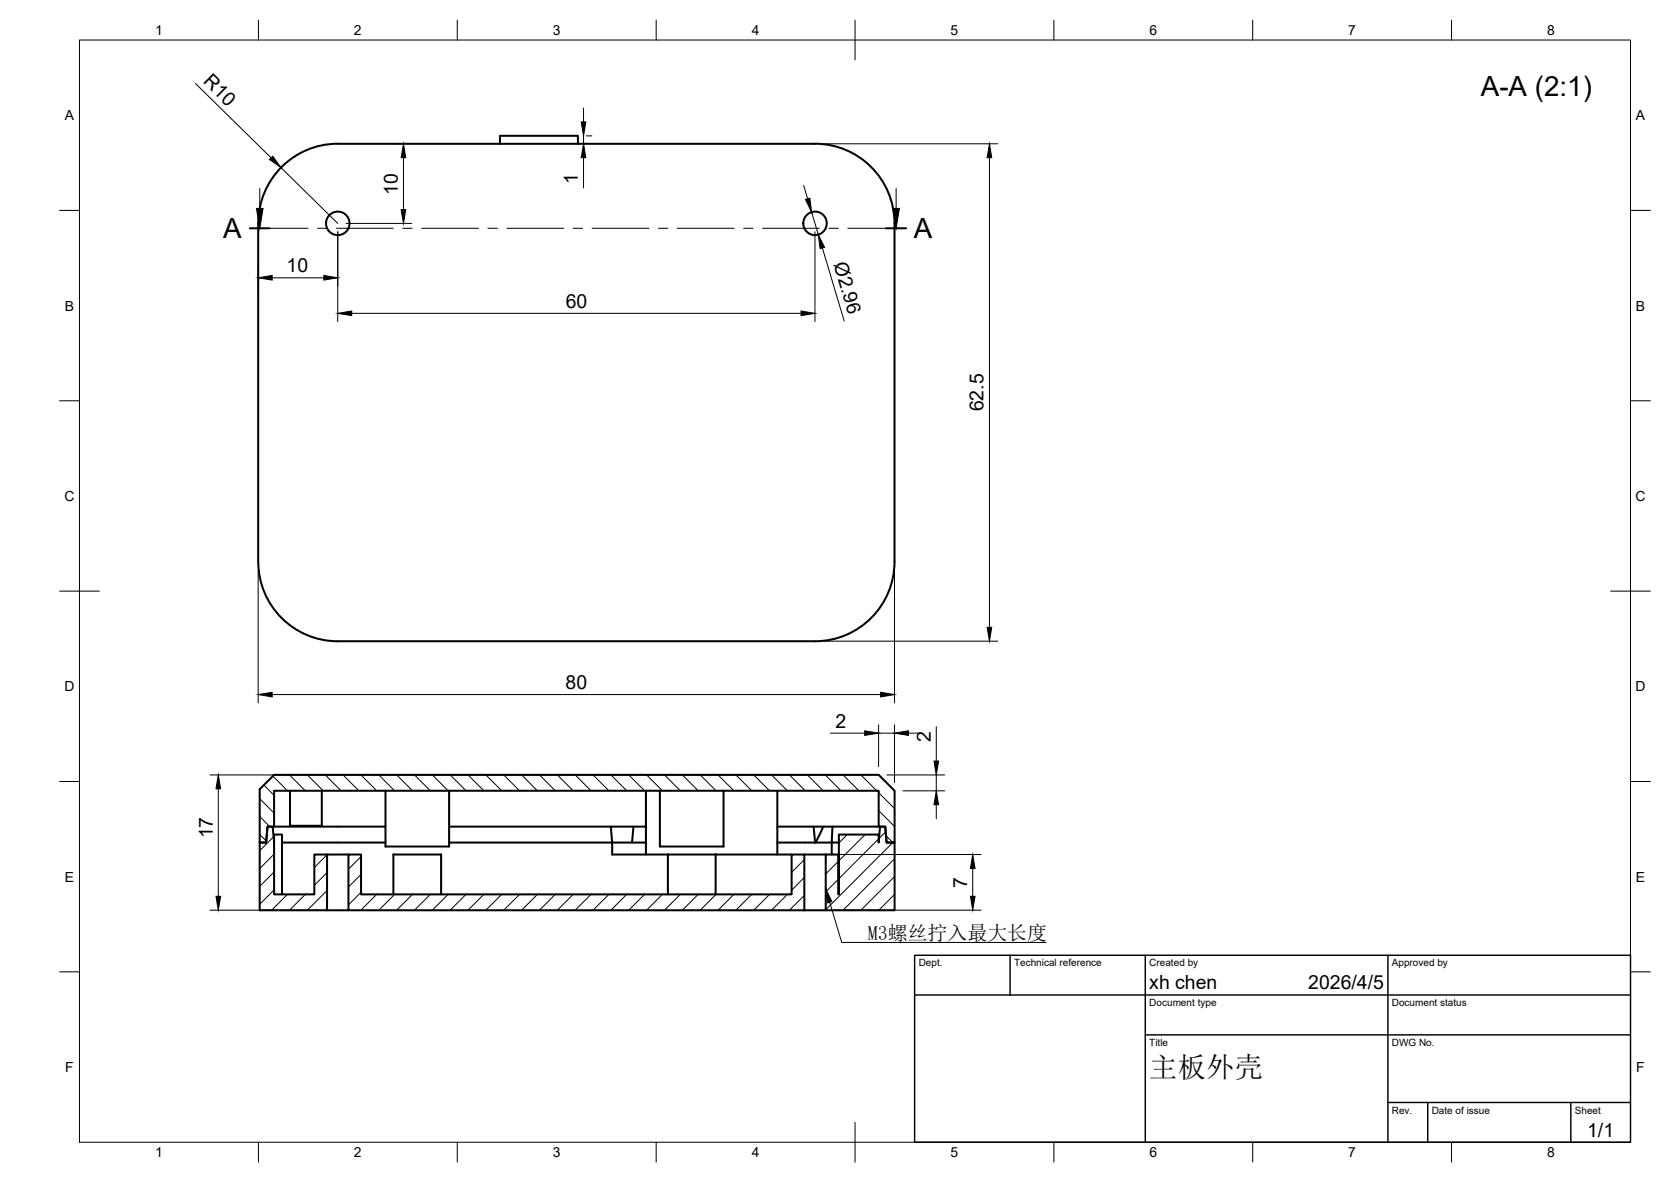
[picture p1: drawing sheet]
<svg xmlns="http://www.w3.org/2000/svg" width="420mm" height="297mm" viewBox="0 0 420 297" stroke-linecap="round" stroke-linejoin="round" font-family="sans-serif">
<!-- layer: Visible -->
<g fill="none" stroke="#000" stroke-width=".51">
<path d="M125.7 36.1v-2h19.6v2M70.8 42a19.8 19.8 0 0 1 14.1-5.9h120a20 20 0 0 1 20 20v85a20 20 0 0 1-20 20h-120a20 20 0 0 1-20-20v-85a20 20 0 0 1 5.9-14.1zM68.9 194.7h152l4 4v13h-2l-.3-4h-1.7v-9h-152v9h-1.6l-.4 4h-1.6v-13.4zM72.9 198.7v8.8h8v-8.8M96.9 198.7v14h16v-14M162.4 198.7v13M165.9 198.7v14h16v-14M195.5 198.7v16M67.3 207.7h1.3l.3 4v13.1h10.1v-10.1h3.2v14.1h-16.9v-17.1h1.6zM68.9 211.7v-2h2v15.1M68.9 207.7h28M70.9 211.7h26"/>
<path d="M82.2 214.7h5.4M87.6 214.7h3.2v10.1h108.3v-10.1h3.1v14.1h-114.6zM112.9 211.7h41M112.9 207.7h49.5M153.6 207.7l.3 4M153.9 211.7h8.5M153.9 211.7v3h14M159.3 207.7l-.4 4M162.4 211.7v3M167.9 214.7h12M167.9 214.7v10.1M179.9 214.7h19.2"/>
<path d="M179.9 214.7v10.1M195.5 211.7h9.4M195.5 207.7h25.4M202.2 214.7h5.4M204.6 207.7l.3 4M204.9 211.7h.2M207 207.7l-1.9 4h4v3M209.3 207.7l-.2 4h1.8M210.9 209.7h10v2l.4-4h1.3l.3 4h2v17.1h-17.3v-14.1h3.2v10.1h.1zM82.2 228.8h5.4M98.9 224.8v-10.1h12v10.1M202.2 228.8h5.4"/>
<circle cx="84.9" cy="56.1" r="2.95"/>
<circle cx="204.9" cy="56.1" r="2.95"/>
</g>
<!-- layer: BORDER -->
<g fill="none" stroke="#000" stroke-width=".25">
<path d="M20 10.1h390v276.9h-390zM65 5.1v5M115 5.1v5M165 5.1v5M215 5.1v10M265 5.1v5M315 5.1v5M365 5.1v5M15 52.9h5M410 52.9h5M15 100.7h5M410 100.7h5"/>
<path d="M15 148.6h10M405 148.6h10M15 196.4h5M410 196.4h5M15 244.2h5M410 244.2h5M65 287v5M115 287v5M165 287v5M215 282.1v9.9M265 287v5M315 287v5"/>
<path d="M365 287v5"/>
</g>
<!-- layer: TITLEBLOCK -->
<path d="M230 240.1h180v46.9h-180zM230 250h180M254 240.1v9.9M288 240.1v46.9M349 240.1v46.9M288 260.1h122M349 277.1h61M359 277.1v9.9M395 277.1v9.9" fill="none" stroke="#000" stroke-width=".36"/>
<!-- layer: FD_Dimensions -->
<g fill="none" stroke="#000" stroke-width=".25">
<path d="M49.1 21l19.1 18.7M99.3 36.1h.8M101.5 39.6v13M146.7 27.1v3.5M146.7 34.1v2M146.7 39.6v7.6M147.4 34.1h1.4M207 36.1h43.9M248.8 39.6v118M70.7 42.1l14.2 14M84.9 58.2v22.6M87 56.1h16.5"/>
<path d="M202.1 46.6l1 3.4M204.1 53.3l1.7 5.7M204.9 58.2v22.6M64.9 67.7v5M68.4 69.8h13M88.4 78.7h113M206.8 62.3l5.5 18.4M64.9 143.2v33.4M224.9 143.2v33.4M68.4 174.5h153M207 161.1h43.9M52.8 194.7h166"/>
<path d="M54.9 198.2v27M208.8 184.2h8.6M220.9 182.1v10.5M220.9 184.2h4M223 194.7h14.5M224.9 182.1v14.5M227 198.7h10.5M228.4 184.2h3.5M235.4 182.6v8.6M235.4 194.7v4M209.7 214.7h37M235.4 202.2v3.5"/>
<path d="M244.6 218.2v7M52.8 228.7h27.3M209.7 228.7h37"/>
</g>
<g fill="#000" stroke="#000" stroke-width=".25">
<path d="M68.6 39.3l2.1 2.8-2.9-2zM101.5 36.1l.5 3.5h-1.1zM146.1 30.6h1.2l-.6 3.5zM146.7 36.1l.6 3.5h-1.2zM248.8 36.1l.6 3.5h-1.2zM100.9 52.6h1.1l-.5 3.5zM202.5 50.1l1.1-.3 .5 3.5zM64.9 69.8l3.5-.6v1.2zM81.4 69.2l3.5 .6-3.5 .6zM84.9 78.7l3.5-.5v1.1zM201.4 78.2l3.5 .5-3.5 .6zM205.8 59l1.5 3.2-1.1 .3z"/>
<path d="M248.2 157.6h1.2l-.6 3.5zM64.9 174.5l3.5-.5v1.1zM221.4 174l3.5 .5-3.5 .6zM54.9 194.7l.6 3.5h-1.2zM217.4 183.6l3.5 .6-3.5 .6zM224.9 184.2l3.5-.6v1.2zM234.8 191.2h1.2l-.6 3.5zM235.4 198.7l.6 3.5h-1.2zM244.6 214.7l.6 3.5h-1.2zM54.3 225.2h1.2l-.6 3.5zM244 225.2h1.2l-.6 3.5z"/>
</g>
<!-- layer: Hatching -->
<g fill="none" stroke="#000" stroke-width=".25">
<path d="M66.4 197.3l2.5 2.6M68.6 195.1l3.7 3.6M72.8 194.7l4 4M77.3 194.7l4 4M81.8 194.7l4 4M86.3 194.7l4 4M90.7 194.7l4 4M95.2 194.7l4 4M99.7 194.7l4 4M104.2 194.7l4 4M108.7 194.7l4 4M113.2 194.7l4 4"/>
<path d="M117.7 194.7l4 4M122.2 194.7l4 4M126.7 194.7l4 4M131.2 194.7l3.9 4M135.7 194.7l4 4M140.1 194.7l4 4M144.6 194.7l4 4M149.1 194.7l4 4M153.6 194.7l4 4M158.1 194.7l4 4M162.6 194.7l4 4M167.1 194.7l4 4"/>
<path d="M171.6 194.7l4 4M176.1 194.7l4 4M180.6 194.7l4 4M185 194.7l4 4M189.5 194.7l4 4M194 194.7l4 4M198.5 194.7l4 4M203 194.7l4 4M207.5 194.7l4 4M212 194.7l4 4M216.5 194.7l4 4M220.9 199.2l4 4"/>
<path d="M65.3 209.7l1.7 1.7M65.3 205.2l2.5 2.5M65.3 200.7l3.6 3.7M68.8 210.3l-3.5 3.5M68.9 214.6l-3.6 3.7M68.9 219.1l-3.6 3.6M82.2 214.8l-3.1 3.2M82.2 219.3l-3.1 3.2M90.8 215.2l-3.2 3.2M90.8 219.7l-3.2 3.2M202.2 216l-3.1 3.2M208 214.7l-.4 .4"/>
<path d="M210.8 216.5l-3.2 3.1M213 209.7l-2.1 2.1M217.5 209.7l-6.6 6.6M220.9 210.8l-10 10M220.9 203.7l4 4M222.7 209l-1.7 1.7M222.8 210l1.7 1.7-16.9 16.9M224.9 215.8l-12.9 12.9M68.9 223.6l-3.6 3.6M72.3 224.7l-4 4M76.8 224.7l-4 4M82.2 223.8l-4.9 4.9"/>
<path d="M82.2 228.3l-.4 .4M90.8 224.2l-3.2 3.2M94.7 224.7l-4 4M99.3 224.7l-4.1 4M103.7 224.7l-4 4M108.2 224.7l-4 4M112.7 224.7l-4 4M117.2 224.7l-4 4M121.7 224.7l-4 4M126.2 224.7l-4 4M130.7 224.7l-4 4M135.2 224.7l-4 4"/>
<path d="M139.7 224.7l-4 4M144.1 224.7l-4 4M148.6 224.7l-4 4M153.1 224.7l-4 4M157.6 224.7l-4 4M162.1 224.7l-4 4M166.6 224.7l-4 4M171.1 224.7l-4 4M175.6 224.7l-4 4M180.1 224.7l-4 4M184.6 224.7l-4 4M189 224.7l-4 4"/>
<path d="M193.5 224.7l-4 4M198 224.7l-4 4M202.2 220.5l-3.1 3.2M202.2 225l-3.7 3.7M210.8 220.9l-3.2 3.2M224.9 220.3l-8.4 8.4M224.9 224.8l-3.9 3.9"/>
</g>
<!-- layer: Section Lines -->
<path d="M62.8 57.4h5M222.8 57.4h5" fill="none" stroke="#000" stroke-width=".51"/>
<g fill="none" stroke="#000" stroke-width=".25">
<path d="M65.3 47.4v5M67.8 57.4h9.6M79.8 57.4h2.4M84.6 57.4h14.3M101.3 57.4h2.3M106 57.4h14.3M122.7 57.4h2.4M127.4 57.4h14.3M144.1 57.4h2.4M148.9 57.4h14.3M165.5 57.4h2.4M170.3 57.4h14.3"/>
<path d="M187 57.4h2.4M191.7 57.4h14.3M208.4 57.4h2.4M213.2 57.4h9.6M225.3 47.4v5"/>
</g>
<path d="M64.5 52.4h1.6l-.8 5zM224.5 52.4h1.6l-.8 5z" fill="#000" stroke="#000" stroke-width=".25"/>
<!-- layer: Leaders -->
<path d="M207.6 223.4l1.6 3.2-1.1 .3z" fill="#000" stroke="#000" stroke-width=".25"/>
<path d="M208.6 226.7l3 10.1h51.4" fill="none" stroke="#000" stroke-width=".25"/>
<text font-size="7.2" x="289" y="270.6">主板外壳</text>
<g font-size="7">
<text x="372.3" y="24">A-A (2:1)</text>
<text x="56.2" y="59.9">A</text>
<text x="229.8" y="59.9">A</text>
</g>
<text font-size="5" x="218.2" y="236.1">M3螺丝拧入最大长度</text>
<g font-size="4.9">
<text x="50.9" y="20.6" transform="rotate(45 50.9 20.6)">R10</text>
<text x="145.3" y="46.4" transform="rotate(-90 145.3 46.4)">1</text>
<text x="100" y="49" transform="rotate(-90 100 49)">10</text>
<text x="72.1" y="68.4">10</text>
<text x="209.6" y="66.4" transform="rotate(73 209.6 66.4)">Ø2.96</text>
<text x="142.2" y="77.3">60</text>
<text x="247.3" y="103.4" transform="rotate(-90 247.3 103.4)">62.5</text>
<text x="142.2" y="173.1">80</text>
<text x="210.1" y="182.8">2</text>
<text x="234" y="186.5" transform="rotate(-90 234 186.5)">2</text>
<text x="53.5" y="210.7" transform="rotate(-90 53.5 210.7)">17</text>
<text x="243.2" y="223.1" transform="rotate(-90 243.2 223.1)">7</text>
<text x="289" y="248.5">xh chen</text>
<text x="329" y="248.5">2026/4/5</text>
<text x="399.1" y="285.7">1/1</text>
</g>
<g font-size="3.5">
<text x="39" y="8.8">1</text>
<text x="89" y="8.8">2</text>
<text x="139" y="8.8">3</text>
<text x="189" y="8.8">4</text>
<text x="239" y="8.8">5</text>
<text x="289" y="8.8">6</text>
<text x="339" y="8.8">7</text>
<text x="389" y="8.8">8</text>
<text x="16.3" y="30.2">A</text>
<text x="411.3" y="30.2">A</text>
<text x="16.3" y="78">B</text>
<text x="411.3" y="78">B</text>
<text x="16.2" y="125.9">C</text>
<text x="411.2" y="125.9">C</text>
<text x="16.2" y="173.7">D</text>
<text x="411.2" y="173.7">D</text>
<text x="16.3" y="221.6">E</text>
<text x="411.3" y="221.6">E</text>
<text x="16.4" y="269.4">F</text>
<text x="411.4" y="269.4">F</text>
<text x="39" y="290.8">1</text>
<text x="89" y="290.8">2</text>
<text x="139" y="290.8">3</text>
<text x="189" y="290.8">4</text>
<text x="239" y="290.8">5</text>
<text x="289" y="290.8">6</text>
<text x="339" y="290.8">7</text>
<text x="389" y="290.8">8</text>
</g>
<g font-size="2.5">
<text x="231" y="242.9">Dept.</text>
<text x="255" y="242.9">Technical reference</text>
<text x="289" y="242.9">Created by</text>
<text x="350" y="242.9">Approved by</text>
<text x="289" y="252.8">Document type</text>
<text x="350" y="252.8">Document status</text>
<text x="289" y="262.9">Title</text>
<text x="350" y="262.9">DWG No.</text>
<text x="350" y="279.9">Rev.</text>
<text x="360" y="279.9">Date of issue</text>
<text x="396" y="279.9">Sheet</text>
</g>
</svg>
